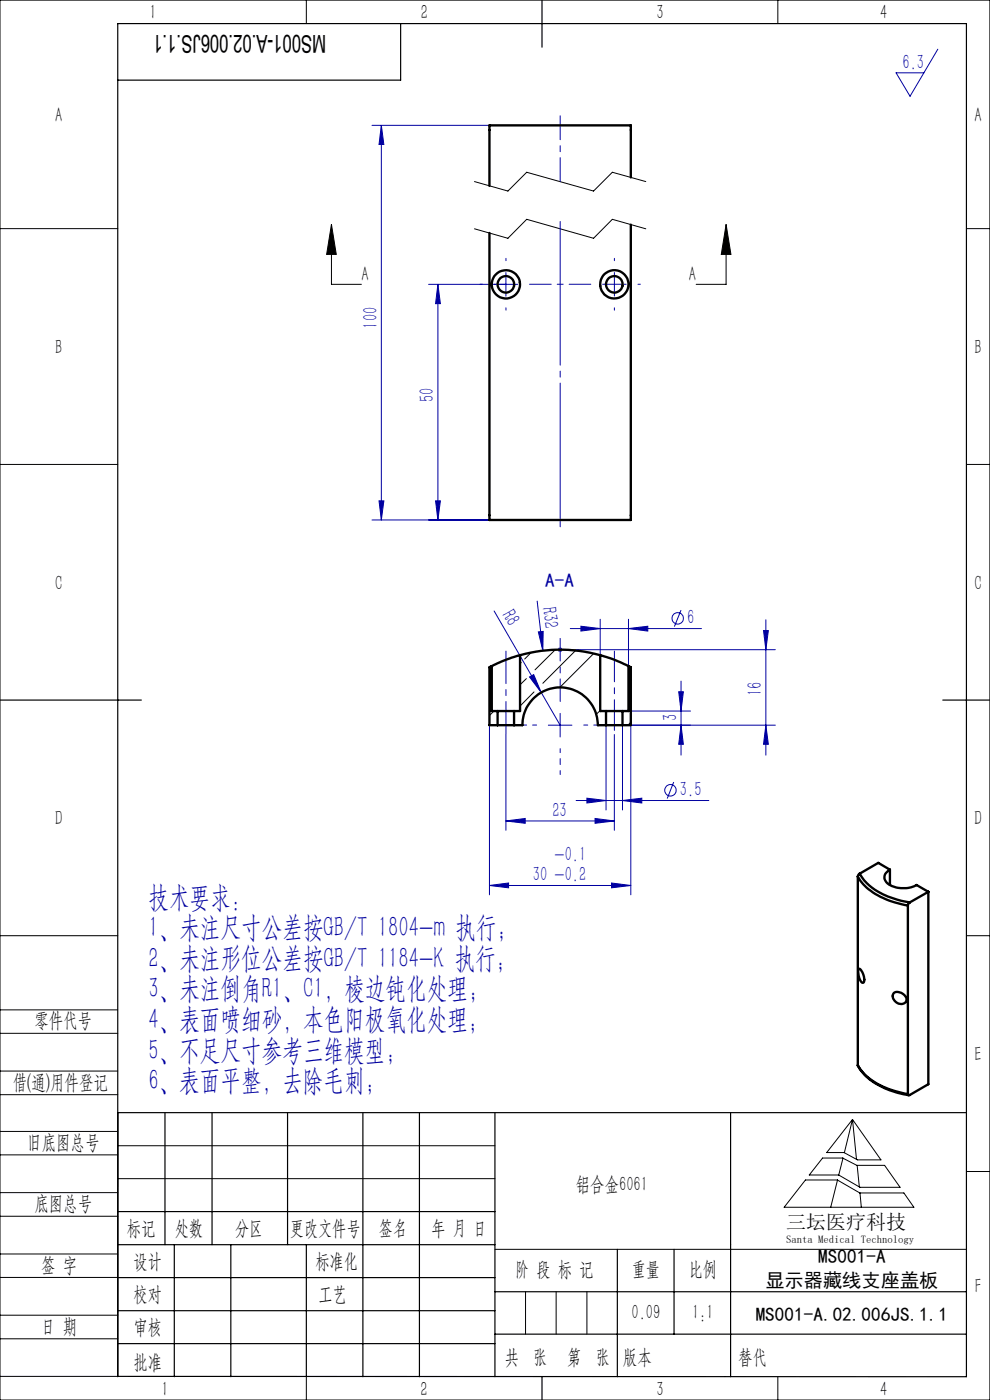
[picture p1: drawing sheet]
<svg xmlns="http://www.w3.org/2000/svg" width="210mm" height="297mm" viewBox="0 0 210 297" stroke-linecap="round" stroke-linejoin="round" font-family="sans-serif">
<g fill="none" stroke="#0000a0" stroke-width=".21">
<path d="M198.9 10.4l-5.9 10-2.9-5h5.9M78.9 26.6h24.9M80.9 26.6v83.7M80.9 26.6l.5 4.1h-1zM107.3 57.8v5M92.9 60.3v50M92.9 60.3l.5 4.1h-1zM109.8 60.3h-18.9M78.9 110.3h24.9M80.4 106.3h1l-.5 4zM92.4 106.3h1l-.5 4zM104.8 129.6l10 17.3"/>
<path d="M113.9 127.5l1.2 10.5M114.2 134.1l1-.2-.1 4.1zM118.5 137.5l.7 .7M118.8 137.3v1M119.2 137.5l-.7 .7M121 133.3h27.8M123.2 132.9l4.1 .4-4.1 .6zM127.3 131.4v7.6M133.3 133.3l4.1-.4v1zM133.3 131.4v9.9M144.5 129.4l-1.4 3.5M162 133.8h1l-.5 4z"/>
<path d="M162.5 131.5v28.7M164.5 137.8h-46.2M103.8 153.8v36M107.3 155.8v20.3M112.3 143.6l.9-.5 1.6 3.8zM114.8 146.9l4 6.9M116.3 153.8h5M118.8 151.3v5M128.6 153.8v18M130.3 155.8v20.3M132 153.8v18M133.3 150.8h13.2"/>
<path d="M144 146.8h1l-.5 4zM144.5 144.5v15.7M144.5 153.8l.5 4.1h-1zM162.5 153.8l.5 4.1h-1zM164.5 153.8h-30.7v36M107.3 174.2l4.1-.6v1.1zM107.3 174.2h23M122.2 169.8h28.2M124.5 169.3l4.1 .5-4.1 .6zM126.2 173.6l4.1 .6-4.1 .5zM132 169.8l4.1-.5v1.1zM142.9 165.9l-1.4 3.5"/>
<path d="M103.8 187.9l4.1-.6v1zM103.8 187.9h30M129.7 187.3l4.1 .6-4.1 .4z"/>
<circle cx="143.8" cy="131.2" r="1.2"/>
<circle cx="142.2" cy="167.7" r="1.21"/>
</g>
<g fill="none" stroke="#000" stroke-width=".21">
<path d="M0 0h210v297h-210zM65 0v5M165 0v5M100.6 38.5l7.1 2 4-4 14.2 4 4-4 7.1 2M0 48.5h25M70.3 47.6l1 6.4h-2zM70.3 47.6v12.7h6.4M100.6 48.5l7.1 2 4-4 14.2 4 4-4 7.1 2M154 47.6l1 6.4h-2zM154 47.6v12.7h-6.3M205 48.5h5M0 98.5h25"/>
<path d="M205 98.5h5M0 198.5h25M205 198.5h5M0 214.2h25M0 219.2h25M0 232.2h25M0 227.2h25M25 236v56h-25M180.8 237.5l6.1 8.6h-5l-2.9-1.6h-3.6zM180.8 237.5l-1.7 7M180.8 237.5l.9 8.5M0 245h25"/>
<path d="M0 240h25M0 258h25M0 253h25M25 243.1h80M25 250h80M170.9 250.3h6.7l4.8 2.8h9.3l2.2 3h-27.6zM174.5 245.7h4.3l3 1.5h5.8l3.3 4.7h-8.5l-4.5-2.6h-6.2zM177.7 250.3l-1.5 5.8M178.8 245.7l-.9 3.6M181.8 247.2l.5 4.6M182.4 253.1l.3 3M205 248.5h5"/>
<path d="M0 271h25M0 266h25M0 279h25M105 265h100M111.5 274v9M118 274v9M124.5 274v9M0 284h25M65 292.1v4.9M153.7 292h.1M165 292v5"/>
</g>
<path d="M107.3 55.3v-.5M130.3 55.3v-.5M102.3 60.3h-.5M107.3 65.3v.5M130.3 60.3v-2.5M130.3 60.3h-2.5M130.3 60.3v2.5M130.3 60.3h2.5M130.3 65.3v.5M135.3 60.3h.5" fill="none" stroke="#0000a0" stroke-width=".21" stroke-dasharray="30.5 1.3 1.3 1.3"/>
<path d="M112.3 60.3h13" fill="none" stroke="#0000a0" stroke-width=".21" stroke-dasharray="30.5 1.3 1.3 1.3" stroke-dashoffset="25.9"/>
<path d="M118.8 112.3v-65.9" fill="none" stroke="#0000a0" stroke-width=".21" stroke-dasharray="30.5 1.3 1.3 1.3" stroke-dashoffset="-.5"/>
<path d="M118.8 38.5v-13.9" fill="none" stroke="#0000a0" stroke-width=".21" stroke-dasharray="30.5 1.3 1.3 1.3" stroke-dashoffset="25.4"/>
<path d="M118.8 148.8v-13.4" fill="none" stroke="#0000a0" stroke-width=".21" stroke-dasharray="30.5 1.3 1.3 1.3" stroke-dashoffset="25.7"/>
<path d="M113.8 153.8h-5.5M118.8 158.8v5.5M123.8 153.8h5.5" fill="none" stroke="#0000a0" stroke-width=".21" stroke-dasharray="30.5 1.3 1.3 1.3" stroke-dashoffset="29.6"/>
<path d="M107.3 138.1v17.6" fill="none" stroke="#0000a0" stroke-width=".21" stroke-dasharray="30.5 1.3 1.3 1.3" stroke-dashoffset="23.6"/>
<path d="M130.3 138.1v16.8" fill="none" stroke="#0000a0" stroke-width=".21" stroke-dasharray="30.5 1.3 1.3 1.3" stroke-dashoffset="24"/>
<g fill="none" stroke="#000" stroke-width=".25">
<path d="M85 5v12h-60M115 0v10M0 148.5h30M200 148.5h10M25 236h180M35 236v28.1M45 236v28.1M61 236v28.1M77 236v56.1M89 236v56.1M105 236v56.1M155 236v56.1"/>
<path d="M25 257h80M25 264.1h80M25 271h80M25 278.1h80M37 264.1v28M49 264.1v28M65 264.1v28M105 274h100M131 265v27.1M143 265v18M25 292l180 .1v-287.1h-180v287.1M25 285h80"/>
<path d="M105 283h100M115 292v5"/>
</g>
<path d="M154 47.6l1 6.4h-2zM70.3 47.6l1 6.4h-2z" fill="#000"/>
<g fill="#0000a0">
<path d="M114.2 134.1l1-.2-.1 4.1z"/>
<path d="M112.3 143.6l.9-.5 1.6 3.8z"/>
<path d="M162 133.8h1l-.5 4zM162.5 153.8l.5 4.1h-1z"/>
<path d="M103.8 187.9l4.1-.6v1zM129.7 187.3l4.1 .6-4.1 .4z"/>
<path d="M144 146.8h1l-.5 4zM144.5 153.8l.5 4.1h-1z"/>
<path d="M80.9 26.6l.5 4.1h-1zM80.4 106.3h1l-.5 4zM92.9 60.3l.5 4.1h-1zM92.4 106.3h1l-.5 4z"/>
<path d="M123.2 132.9l4.1 .4-4.1 .6zM133.3 133.3l4.1-.4v1z"/>
<path d="M107.3 174.2l4.1-.6v1.1zM126.2 173.6l4.1 .6-4.1 .5zM124.5 169.3l4.1 .5-4.1 .6zM132 169.8l4.1-.5v1.1z"/>
</g>
<g fill="none" stroke="#000" stroke-width=".5">
<path d="M133.8 37.6v-11h-30v12.8M133.8 47.7v62.6h-30v-60.9M110.3 139a30.3 30.3 0 0 0-6 2.3M110.3 139a31.5 31.5 0 0 1 17 0M110.3 139v11.8h-1.3M127.3 139a28.2 28.2 0 0 1 6 2.3M127.3 139v11.8h1.3M104.3 141.3l-.5 .3v12.2h1.8M104.3 141.3v9.5h1.3M105.6 150.8h3.4M105.6 153.8h3.4M105.6 150.8v3"/>
<path d="M109 153.8h1.8a8 8 0 0 1 8-8 8 8 0 0 1 8 8h1.8M109 150.8v3M128.6 150.8h3.4M128.6 153.8h3.4M128.6 150.8v3M132 150.8v3M133.3 141.3l.5 .3v12.2h-1.8M133.3 141.3v9.5h-1.3M182 186a13.1 13.1 0 0 0 8.5 5.6l2.1 .5M182 186v40M182.4 185.3l-.3 .3-.1 .4M182.4 185.3a12.3 12.3 0 0 0 7.9 5.5l2.7 .6"/>
<path d="M188.8 184.5a1.73 1.73 0 0 0-1.2 1.7 1.73 1.73 0 0 0 1.3 1.6 6.3 6.3 0 0 0 5.5-.1l2.5 1.5M188.8 184.5l-2.5-1.4-3.9 2.2M188.8 184.5v3.2M192.6 192.1v40M193 191.4l-.4 .7M196.9 189.2v40.8l-4 2.3h-.2l-.1-.2M196.9 189.2l-3.9 2.2M182.2 205.5a2.66 2.66 0 0 1 1 2.9 .62 .62 0 0 1-.8-.6l-.4-1.6zM189.6 210.6a1.87 1.87 0 0 1 2.7 1.6 1.45 1.45 0 0 1-1.4 .8 1.45 1.45 0 0 1-1.3-.9 1.18 1.18 0 0 1 0-1.5zM182 226a11.8 11.8 0 0 0 7.3 5.5l3.4 .8M182 226a13.5 13.5 0 0 0 9.2 5.8l1.4 .3"/>
<circle cx="107.3" cy="60.3" r="2.99"/>
<circle cx="107.3" cy="60.3" r="1.75"/>
<circle cx="130.3" cy="60.3" r="3"/>
<circle cx="130.3" cy="60.3" r="1.75"/>
</g>
<g fill="none" stroke="#000" stroke-width=".21">
<path d="M112.7 138.4l-1.4 1.4M117.8 137.9l-4.3 4.2M122.1 138l-7 7M125.9 138.6l-7.2 7.2M104.3 146.8l-.5 .5M104.8 150.8l-1 1M109.3 150.8l-.3 .2M110.6 140.5l-.3 .3M110.8 153.8h-.1M111.7 144l-1.4 1.3M113.3 146.8l-3 3M127.3 150.7l-.8 .8"/>
<path d="M133.8 144.2l-.5 .5M133.8 148.7l-.5 .5M133.8 153.2l-.6 .6"/>
</g>
<g font-size="6.3" fill="#0000a0">
<text x="31.5" y="192.3">技术要求：</text>
<text x="31.5" y="198.8">1、未注尺寸公差按GB/T 1804-m 执行；</text>
<text x="31.5" y="205.3">2、未注形位公差按GB/T 1184-K 执行；</text>
<text x="31.5" y="211.8">3、未注倒角R1、C1，棱边钝化处理；</text>
<text x="31.5" y="218.3">4、表面喷细砂，本色阳极氧化处理；</text>
<text x="31.5" y="224.8">5、不足尺寸参考三维模型；</text>
<text x="31.5" y="231.3">6、表面平整，去除毛刺;</text>
</g>
<text font-size="5.2" x="69.2" y="7.3" transform="rotate(-180 69.2 7.3)">MS001-A.02.006JS.1.1</text>
<g font-size="4.4" fill="#010000">
<text x="31.7" y="4.1">1</text>
<text x="89.2" y="4.1">2</text>
<text x="139.2" y="4.1">3</text>
<text x="186.7" y="4.1">4</text>
<text x="156.6" y="289.5">替代</text>
</g>
<g font-size="4.4" fill="#0000a0">
<text x="191.5" y="14.5">6.3</text>
<text x="80" y="69.7" transform="rotate(-90 80 69.7)">100</text>
<text x="92" y="85.4" transform="rotate(-90 92 85.4)">50</text>
<text x="106.4" y="130.5" transform="rotate(60 106.4 130.5)">R8</text>
<text x="115" y="128.9" transform="rotate(83 115 128.9)">R32</text>
<text x="145.8" y="132.5">6</text>
<text x="161.6" y="147.6" transform="rotate(-90 161.6 147.6)">16</text>
<text x="143.6" y="152.9" transform="rotate(-90 143.6 152.9)">3</text>
<text x="117.2" y="173.3">23</text>
<text x="144.2" y="168.9">3.5</text>
<text x="117.6" y="182.6">-0.1</text>
<text x="113" y="186.9">30 -0.2</text>
</g>
<g font-size="4.4">
<text x="11.7" y="25.9">A</text>
<text x="206.7" y="25.9">A</text>
<text x="76.7" y="59.6">A</text>
<text x="146.1" y="59.6">A</text>
<text x="11.7" y="75.1">B</text>
<text x="206.7" y="75.1">B</text>
<text x="11.7" y="125.1">C</text>
<text x="206.7" y="125.1">C</text>
<text x="11.7" y="175.1">D</text>
<text x="206.7" y="175.1">D</text>
<text x="7.3" y="217.9">零件代号</text>
<text x="206.7" y="225.1">E</text>
<text x="2.7" y="231">借(通)用件登记</text>
<text x="5.8" y="243.7">旧底图总号</text>
<text x="7.3" y="256.8">底图总号</text>
<text x="122.1" y="252.6">铝合金6061</text>
<text x="26.9" y="261.9">标记</text>
<text x="37.1" y="261.9">处数</text>
<text x="49.9" y="261.9">分区</text>
<text x="61.5" y="261.9">更改文件号</text>
<text x="80.4" y="261.9">签名</text>
<text x="91.5" y="261.9">年 月 日</text>
<text x="8.7" y="269.8">签 字</text>
<text x="28.3" y="268.9">设计</text>
<text x="66.9" y="268.9">标准化</text>
<text x="109.3" y="270.8">阶 段 标 记</text>
<text x="134" y="270.8">重量</text>
<text x="146.1" y="270.8">比例</text>
<text x="206.8" y="274.4">F</text>
<text x="28.3" y="276">校对</text>
<text x="67.6" y="276">工艺</text>
<text x="134" y="279.8">0.09</text>
<text x="146.8" y="279.8">1:1</text>
<text x="8.7" y="282.9">日 期</text>
<text x="28.4" y="283">审核</text>
<text x="28.3" y="290.4">批准</text>
<text x="107.1" y="289.5">共 张</text>
<text x="120.3" y="289.5">第 张</text>
<text x="132.1" y="289.5">版本</text>
<text x="34.2" y="296.1">1</text>
<text x="89.2" y="296.2">2</text>
<text x="139.2" y="296.2">3</text>
<text x="186.7" y="296.2">4</text>
</g>
<text font-size="4.2" x="166.8" y="260.7">三坛医疗科技</text>
<text font-size="4.1" fill="#0000a0" x="115.6" y="124.5">A-A</text>
<g font-size="4.1">
<text x="173.6" y="268">MS001-A</text>
<text x="162.4" y="273">显示器藏线支座盖板</text>
<text x="160.3" y="280.2">MS001-A.02.006JS.1.1</text>
</g>
<text font-size="2.3" x="166.8" y="263.6">Santa Medical Technology</text>
</svg>
